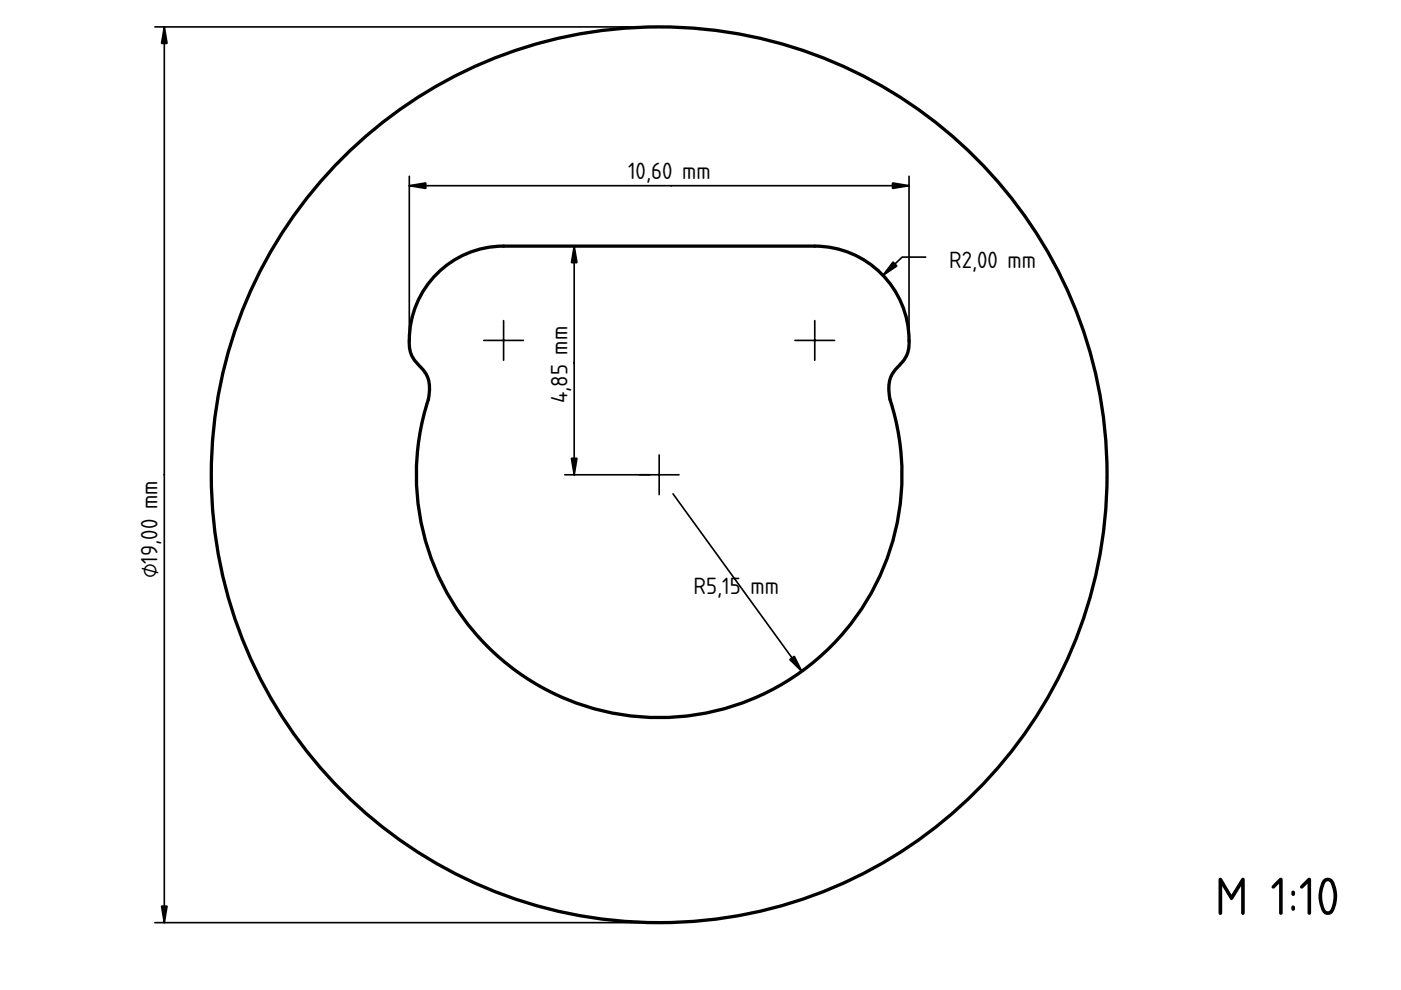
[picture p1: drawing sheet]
<svg xmlns="http://www.w3.org/2000/svg" width="297mm" height="210mm" viewBox="0 0 297 210" stroke-linecap="round" stroke-linejoin="round" font-family="sans-serif">
<path d="M139.8 100.7h.1" fill="none" stroke="#000" stroke-width=".21"/>
<path d="M92.6 58a19.9 19.9 0 0 1 14.2-5.8h65.9a19.9 19.9 0 0 1 19.8 22.3 9.8 9.8 0 0 1-2.7 4 6.7 6.7 0 0 0-1.1 6.2 51.5 51.5 0 0 1-48.9 67.4 51.5 51.5 0 0 1-49-67.4 6.7 6.7 0 0 0-1.6-6.8l-.5-.6a6 6 0 0 1-1.9-5.1 19.9 19.9 0 0 1 5.8-14.2z" fill-rule="evenodd" fill="#fff"/>
<path d="M139.8 100.7h.1" fill="none" stroke="#000" stroke-width=".21"/>
<g fill="none" stroke="#000" stroke-width=".7">
<path d="M92.6 58a19.9 19.9 0 0 1 14.2-5.8h65.9a19.9 19.9 0 0 1 19.8 22.3 9.8 9.8 0 0 1-2.7 4 6.7 6.7 0 0 0-1.1 6.2 51.5 51.5 0 0 1-48.9 67.4 51.5 51.5 0 0 1-49-67.4 6.7 6.7 0 0 0-1.6-6.8l-.5-.6a6 6 0 0 1-1.9-5.1 19.9 19.9 0 0 1 5.8-14.2z"/>
<circle cx="139.7" cy="100.7" r="95"/>
</g>
<g fill="#000" stroke="#000" stroke-width=".35">
<path d="M34.8 5.7l.6 3.5h-1.1zM86.8 39.4l3.5-.6v1.2zM189.2 38.8l3.5 .6-3.5 .6zM121.7 52.2l.6 3.5h-1.1zM189.3 55.5l.8 .9-2.9 2zM121.2 97.2h1.1l-.6 3.5zM167.5 139.8l.9-.6 1.6 3.1zM34.3 192.1h1.1l-.6 3.5z"/>
<path d="M106.8 68v8.4zM102.6 72.2h8.4z" fill-rule="evenodd"/>
<path d="M172.7 68v8.4zM168.5 72.2h8.4z" fill-rule="evenodd"/>
<path d="M139.8 96.5v8.4zM135.6 100.7h8.4z" fill-rule="evenodd"/>
</g>
<path d="M32.8 5.7h103M34.8 5.7v189.9M86.8 37.4v32.8M86.8 39.4h105.9M192.7 37.4v32.8M104.8 52.2h14.9M121.7 52.2v48.5M196.3 54.5h-5l-4.1 3.9M119.7 100.7h18.1M142.7 104.7l27.3 37.6M32.8 195.6h103" fill="none" stroke="#000" stroke-width=".35"/>
<text font-size="10.7" x="257.6" y="194">M 1:10</text>
<g font-size="4.7">
<text x="133.2" y="37.9">10,60 mm</text>
<text x="201.3" y="56.8">R2,00 mm</text>
<text x="120.3" y="85.5" transform="rotate(-90 120.3 85.5)">4,85 mm</text>
<text x="33.4" y="122.6" transform="rotate(-90 33.4 122.6)">⌀19,00 mm</text>
<text x="147.1" y="126">R5,15 mm</text>
</g>
</svg>
